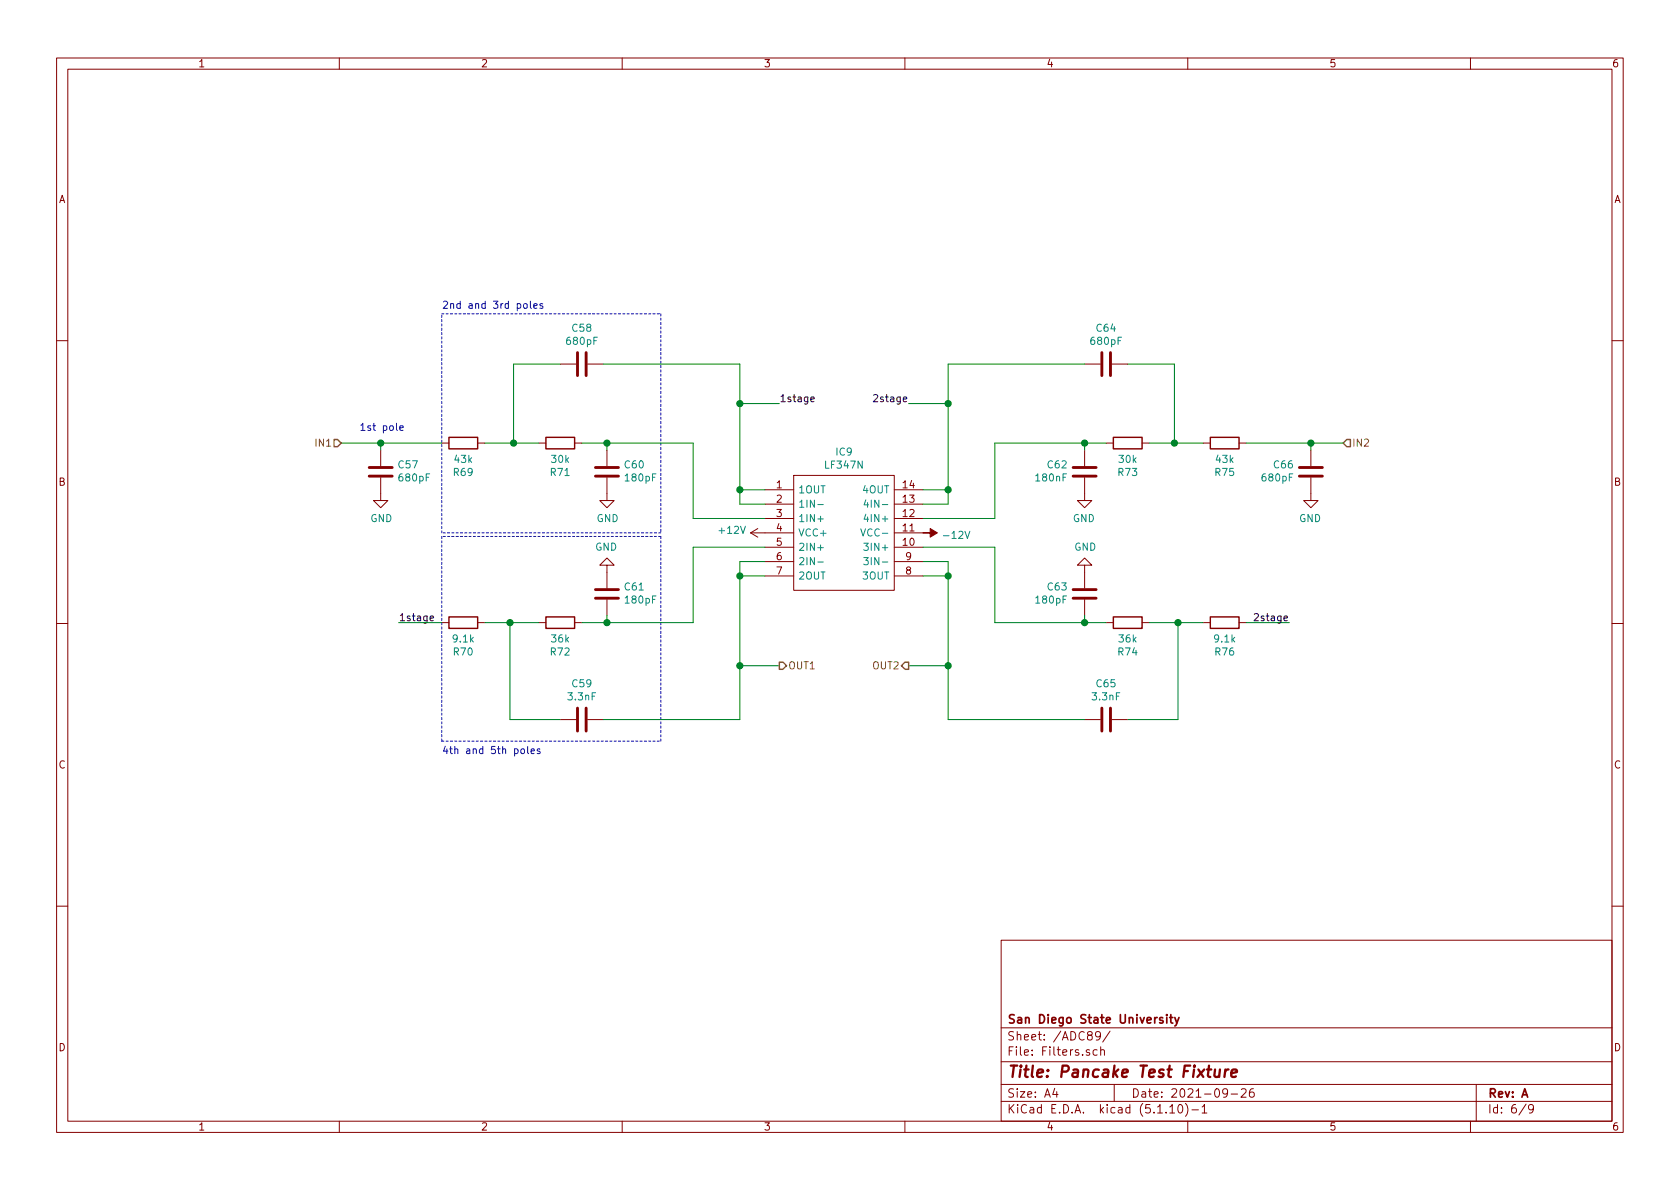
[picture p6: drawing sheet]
<svg xmlns="http://www.w3.org/2000/svg" width="297mm" height="210mm" viewBox="0 0 297 210" stroke-linecap="round" stroke-linejoin="round" font-family="sans-serif">
<g fill="none" stroke="#840000" stroke-width=".18">
<path d="M10 10.3h277v189.9h-277zM12 12.2h273v186.1h-273zM60 10.3v1.9M110 10.3v1.9M160 10.3v1.9M210 10.3v1.9M260 10.3v1.9M10 60.2h2M67.3 79.6v2.8M78.1 78.4h1.3M84.5 78.4h1.2M95.2 78.4h1.3"/>
<path d="M99.1 64.4h2.8M101.6 78.4h1.3M103.9 64.4h2.8M107.3 79.6v2.8M191.8 79.6v2.8M191.8 64.4h2.8M195.6 78.4h1.2M196.6 64.4h2.8M201.9 78.4h1.3M212.7 78.4h1.3M219.1 78.4h1.2M231.8 79.6v2.8"/>
<path d="M285 60.2h2M67.3 84.4v4.1h1.3l-1.3 1.3-1.3-1.3h1.3M107.3 99.9h1.3l-1.3-1.2-1.3 1.2h1.3v4.1M107.3 84.4v4.1h1.3l-1.3 1.3-1.3-1.3h1.3M132.7 94.2h7.6M132.7 94.2l1.3 .8M134 93.5l-1.3 .7M135.3 86.6h5M135.3 96.8h5M135.3 91.7h5M135.3 89.1h5M135.3 99.3h5"/>
<path d="M140.3 84.1h17.8v20.3h-17.8zM158.1 86.6h5.1M158.1 96.8h5.1M158.1 94.2h5.1M158.1 91.7h5.1M158.1 89.1h5.1M158.1 99.3h5.1M191.8 84.4v4.1h-1.3l1.3 1.3 1.2-1.3h-1.2M191.8 99.9h-1.3l1.3-1.2 1.2 1.2h-1.2v4.1M231.8 84.4v4.1h-1.3l1.3 1.3 1.2-1.3h-1.2M10 110.3h2M78.1 110.1h1.3"/>
<path d="M84.5 110.1h1.2M95.2 110.1h1.3M101.6 110.1h1.3M107.3 106v2.8M135.3 101.8h5M158.1 101.8h5.1M191.8 106v2.8M195.6 110.1h1.2M201.9 110.1h1.3M212.7 110.1h1.3M219.1 110.1h1.2M285 110.3h2"/>
<path d="M99.1 127.2h2.8M103.9 127.2h2.8M191.8 127.2h2.8M196.6 127.2h2.8M10 160.2h2M177 166.3h108v32h-108zM285 160.2h2M60 198.3v1.9M110 198.3v1.9M160 198.3v1.9M177 194.8h108M177 191.8h108"/>
<path d="M177 187.8h108M177 181.8h108M186.5 192.5l-.4 1h1M186.8 193v1M192.6 185.7a.37 .37 0 0 0-.6 .1l.1 .2 .5 .2 .1 .1-.2 .3-.5-.1M194 185.7l-.5-.1-.2 .3v.6l.2 .1 .5-.1M194.6 183.1l-.1 .1a.48 .48 0 0 1-.7 .1l-.1-.2 .1-.6a.48 .48 0 0 1 .8 .2 1.01 1.01 0 0 1-.5 1.2h-.3M194.6 185.7h.1a.37 .37 0 0 1 .6 .1v.8M194.6 185.1v1.5M196.3 182.3l-1.3 2M197 191.8v3M206.8 195.8l.5-.5v1.5"/>
<path d="M206.8 196.8h.9M208.5 195.4l.1-.1a.8 .8 0 0 1 .5 .8 .8 .8 0 0 1-.5 .7 1 1 0 0 1-.1-1.4zM209.6 195.1a1.71 1.71 0 0 1 0 2.3M210 198.3v1.9M210.7 196.3h1.2M212.5 195.8l.5-.5v1.5M212.5 196.8h.9M217 193.2l-.1 .2a.48 .48 0 0 1-.6-.1v-.6a.48 .48 0 0 1 .6-.1l.1 .1a1.19 1.19 0 0 1-.2 1.2l-.5 .1M217.7 193.5h1.1M219.5 192.7l.2-.2h.3l.3 .2v.3v.2l-.9 .8h.9M221.6 192.5a.59 .59 0 0 0-.7 .7l.1 .7 .2 .1 .5-.1 .1-.5-.2-.2-.4-.1-.3 .3M260 198.3v1.9"/>
<path d="M261 191.8v6.5M269.8 195.2l-1.2 2M271.1 196l-.3 .3-.4-.1-.1-.2v-.4l.1-.2 .4-.1 .2 .2a1.19 1.19 0 0 1-.2 1.2l-.4 .1"/>
</g>
<path d="M214.8 189.1v1.2a.56 .56 0 0 0 .7 0M215.7 189.1l-.2 1.3M216.7 189.1l-.2 1.3M217.2 189.1a.54 .54 0 0 0-.6 .4M217.7 189.8l1-.2-.1-.4-.5-.1-.3 .3v.9l.1 .1 .6-.1" fill="none" stroke="#840000" stroke-width=".41"/>
<path d="M206.3 179.4v.2M206.3 179.9v1M206.8 179.9h.6M207 179.4v1.3l.4 .2M207.7 179.9l.4 1M208.5 179.9l-.6 1.4-.2 .1M205.6 180l-.4-.1-.2 .2 .1 .3 .5 .1v.3h-.6" fill="none" stroke="#840000" stroke-width=".3"/>
<path d="M144.6 89.2h1M144.6 91.8h1M144.6 96.8h1M144.6 99.4h1M152.2 93.5l.4 1.3 .4-1.3M152.7 96.1h.8l-.4 .4 .4 .2v.5l-.2 .1-.6-.1M152.7 98.6h.8l-.4 .5 .4 .1v.5l-.2 .2-.6-.2M153.1 90.9l-.3 .9h.8M153.1 88.4l-.3 .9h.8M153.4 88.9v.8" fill="none" stroke="#008484" stroke-width=".18"/>
<g fill="none" stroke="#840000" stroke-width=".51">
<path d="M102.1 62.4v4M103.6 62.4v4M194.8 62.4v4M196.3 62.4v4M65.3 82.7h4M65.3 84.2h4M105.3 82.7h4M105.3 84.2h4M189.7 82.7h4.1M189.7 84.2h4.1M229.7 82.7h4.1M229.7 84.2h4.1"/>
<path d="M105.3 104.3h4M105.3 105.8h4M189.7 104.3h4.1M189.7 105.8h4.1M102.1 125.2v4.1M103.6 125.2v4.1M194.8 125.2v4.1M196.3 125.2v4.1"/>
</g>
<path d="M163.2 94.2h1.3v-.7l1.2 .7-1.2 .8v-.8z" fill="#840000" stroke="#840000" stroke-width=".18"/>
<path d="M79.4 77.3h5.1v2.1h-5.1zM96.5 77.3h5.1v2.1h-5.1zM196.8 77.3h5.1v2.1h-5.1zM214 77.3h5.1v2.1h-5.1zM79.4 109.1h5.1v2h-5.1zM96.5 109.1h5.1v2h-5.1zM196.8 109.1h5.1v2h-5.1zM214 109.1h5.1v2h-5.1z" fill="none" stroke="#840000" stroke-width=".25"/>
<path d="M78.1 55.5h38.7M116.8 55.5v38.7M78.1 94.9v36.2M78.1 94.2v-38.7M116.8 94.9h-38.7M116.8 94.2h-38.7M78.1 131.1h38.7M116.8 131.1v-36.2" fill="none" stroke="#0000c2" stroke-width=".18" stroke-dasharray=".4 .4"/>
<g fill="none" stroke="#008400" stroke-width=".18">
<path d="M60.3 78.4h17.8M67.3 78.4v1.2M85.7 78.4h9.5M99.1 64.4h-8.3v14M102.9 78.4h19.7v13.3h12.7M106.7 64.4h24.1v24.7h4.5M107.3 78.4v1.2M130.8 71.4h7M160.7 71.4h6.9M191.8 78.4v1.2M191.8 64.4h-24.2v24.7h-4.4M195.6 78.4h-19.7v13.3h-12.7"/>
<path d="M199.4 64.4h8.2v14M203.2 78.4h9.5M220.3 78.4h17.2M231.8 78.4v1.2M130.8 86.6h4.5M135.3 99.3h-4.5v27.9h-24.1M135.3 96.8h-12.7v13.3h-19.7M163.2 99.3h4.4v27.9h24.2M163.2 96.8h12.7v13.3h19.7M163.2 86.6h4.4M70.5 110.1h7.6M85.7 110.1h9.5"/>
<path d="M90.2 110.1v17.1h8.9M107.3 108.8v1.3M130.8 101.8h4.5M130.8 117.7h7M160.7 117.7h6.9M163.2 101.8h4.4M191.8 108.8v1.3M203.2 110.1h9.5M208.3 110.1v17.1h-8.9M220.3 110.1h7.7"/>
</g>
<path d="M59.1 77.7h.6l.6 .7-.6 .6h-.6zM238.1 77.7h.7v1.3h-.7l-.6-.6zM137.8 117.1h.6l.7 .6-.7 .7h-.6zM160 117.1h.7v1.3h-.7l-.6-.7z" fill="none" stroke="#848400" stroke-width=".25"/>
<path d="M143.4 70.6l.6-.1-.1-.2-.4-.1-.1 .2v.6h.5M154.5 69.9l.4-.1 .3 .3-.8 .9h.8M76 109.3l.7-.1-.1-.2-.4-.1-.2 .2 .1 .6h.5M221.8 108.6l.4-.1 .3 .4-.8 .9h.8" fill="none" stroke="#000" stroke-width=".18"/>
<path d="M92.7 53.7h.3l.2 .1-.1 .7h-.3l-.2-.2zM93.8 53.3v1.1l.2 .1M94.4 54.1l.6-.1-.1-.3h-.3l-.2 .2v.6h.5M96 53.7h-.3l-.2 .2v.1l.5 .2v.3h-.5M70.1 74.8v1.1l.2 .2M70.7 75.7l.6-.1-.1-.3h-.3l-.2 .2 .1 .6h.4M92.2 132.5l.3-.1 .2 .2-.1 .6-.3 .1-.2-.3zM93.3 132v1.1l.2 .2M93.9 132.8l.6-.1-.1-.2-.3-.1-.2 .2 .1 .6h.4M95.5 132.5l-.3-.1-.2 .2v.2l.5 .1v.3h-.5" fill="none" stroke="#0000c2" stroke-width=".18"/>
<g fill="#008400" stroke="#008400" stroke-width=".25">
<circle cx="191.8" cy="110.1" r=".51"/>
<circle cx="130.8" cy="101.8" r=".51"/>
<circle cx="130.8" cy="71.4" r=".51"/>
<circle cx="130.8" cy="86.6" r=".51"/>
<circle cx="90.2" cy="110.1" r=".51"/>
<circle cx="67.3" cy="78.4" r=".51"/>
<circle cx="90.8" cy="78.4" r=".51"/>
<circle cx="231.8" cy="78.4" r=".51"/>
<circle cx="191.8" cy="78.4" r=".51"/>
<circle cx="207.6" cy="78.4" r=".51"/>
<circle cx="107.3" cy="110.1" r=".51"/>
<circle cx="208.3" cy="110.1" r=".51"/>
<circle cx="167.6" cy="86.6" r=".51"/>
<circle cx="107.3" cy="78.4" r=".51"/>
<circle cx="167.6" cy="101.8" r=".51"/>
<circle cx="130.8" cy="117.7" r=".51"/>
<circle cx="167.6" cy="71.4" r=".51"/>
<circle cx="167.6" cy="117.7" r=".51"/>
</g>
<text font-size="2.8" fill="#840000" x="178" y="190.5">Title: Pancake Test Fixture</text>
<g font-size="2.1" fill="#840000">
<text x="178" y="184">Sheet: /ADC89/</text>
<text x="178" y="181">San Diego State University</text>
<text x="178" y="186.7">File: Filters.sch</text>
<text x="178" y="196.9">KiCad E.D.A. kicad (5.1.10)-1</text>
<text x="178" y="194.1">Size: A4</text>
<text x="200" y="194.1">Date: 2021-09-26</text>
<text x="263" y="194.1">Rev: A</text>
<text x="263" y="196.9">Id: 6/9</text>
</g>
<g font-size="1.8" fill="#840000">
<text x="35" y="11.9">1</text>
<text x="85" y="11.9">2</text>
<text x="135" y="11.9">3</text>
<text x="185" y="11.9">4</text>
<text x="235" y="11.9">5</text>
<text x="285" y="11.9">6</text>
<text x="10.4" y="35.9">A</text>
<text x="285.4" y="35.9">A</text>
<text x="10.4" y="85.9">B</text>
<text x="137.3" y="86.4">1</text>
<text x="137.3" y="88.9">2</text>
<text x="159.7" y="88.9">13</text>
<text x="159.7" y="86.4">14</text>
<text x="285.4" y="85.9">B</text>
<text x="137.3" y="91.4">3</text>
<text x="137.3" y="94">4</text>
<text x="159.7" y="94">11</text>
<text x="159.7" y="91.4">12</text>
<text x="137.3" y="96.5">5</text>
<text x="137.3" y="99.1">6</text>
<text x="137.3" y="101.6">7</text>
<text x="159.7" y="96.5">10</text>
<text x="160.2" y="101.6">8</text>
<text x="160.2" y="99.1">9</text>
<text x="10.4" y="135.9">C</text>
<text x="285.4" y="135.9">C</text>
<text x="10.4" y="185.9">D</text>
<text x="285.4" y="185.9">D</text>
<text x="35" y="199.9">1</text>
<text x="85" y="199.9">2</text>
<text x="135" y="199.9">3</text>
<text x="185" y="199.9">4</text>
<text x="235" y="199.9">5</text>
<text x="285" y="199.9">6</text>
</g>
<g font-size="1.8" fill="#0000c2">
<text x="78.1" y="54.6">2nd and 3rd poles</text>
<text x="63.5" y="76.2">1st pole</text>
<text x="78.1" y="133.3">4th and 5th poles</text>
</g>
<g font-size="1.8" fill="#008484">
<text x="101.2" y="58.7">C58</text>
<text x="193.9" y="58.7">C64</text>
<text x="100.3" y="61">680pF</text>
<text x="193" y="61">680pF</text>
<text x="70.5" y="82.8">C57</text>
<text x="80.4" y="81.9">43k</text>
<text x="97.6" y="81.9">30k</text>
<text x="110.5" y="82.8">C60</text>
<text x="146" y="82.9">LF347N</text>
<text x="147.9" y="80.6">IC9</text>
<text x="185.3" y="82.8">C62</text>
<text x="197.9" y="81.9">30k</text>
<text x="215.1" y="81.9">43k</text>
<text x="225.3" y="82.8">C66</text>
<text x="70.7" y="85.1">680pF</text>
<text x="80.3" y="84.2">R69</text>
<text x="97.4" y="84.2">R71</text>
<text x="110.7" y="85.1">180pF</text>
<text x="141.1" y="87.2">1OUT</text>
<text x="141.1" y="89.8">1IN-</text>
<text x="152.6" y="87.2">4OUT</text>
<text x="154" y="89.8">4IN-</text>
<text x="183.3" y="85.1">180nF</text>
<text x="197.8" y="84.2">R73</text>
<text x="214.9" y="84.2">R75</text>
<text x="223.3" y="85.1">680pF</text>
<text x="65.5" y="92.3">GND</text>
<text x="105.5" y="92.3">GND</text>
<text x="127.3" y="94.4">+12V</text>
<text x="141.1" y="92.3">1IN+</text>
<text x="141.1" y="94.9">VCC+</text>
<text x="153" y="94.9">VCC-</text>
<text x="153.6" y="92.3">4IN+</text>
<text x="167.2" y="95.3">-12V</text>
<text x="189.7" y="92.3">GND</text>
<text x="229.7" y="92.3">GND</text>
<text x="105.2" y="97.4">GND</text>
<text x="141.1" y="97.4">2IN+</text>
<text x="141.1" y="99.9">2IN-</text>
<text x="153.6" y="97.4">3IN+</text>
<text x="154" y="99.9">3IN-</text>
<text x="189.9" y="97.4">GND</text>
<text x="110.5" y="104.4">C61</text>
<text x="110.7" y="106.7">180pF</text>
<text x="141.1" y="102.5">2OUT</text>
<text x="152.6" y="102.5">3OUT</text>
<text x="183.3" y="106.7">180pF</text>
<text x="185.3" y="104.4">C63</text>
<text x="80.2" y="113.6">9.1k</text>
<text x="97.6" y="113.6">36k</text>
<text x="197.9" y="113.6">36k</text>
<text x="214.8" y="113.6">9.1k</text>
<text x="80.3" y="115.9">R70</text>
<text x="97.4" y="115.9">R72</text>
<text x="197.8" y="115.9">R74</text>
<text x="214.9" y="115.9">R76</text>
<text x="100.6" y="123.8">3.3nF</text>
<text x="101.2" y="121.5">C59</text>
<text x="193.2" y="123.8">3.3nF</text>
<text x="193.9" y="121.5">C65</text>
</g>
<g font-size="1.8">
<text x="137.8" y="71.1">1stage</text>
<text x="155" y="71.1">2stage</text>
<text x="70.5" y="109.8">1stage</text>
<text x="222.4" y="109.8">2stage</text>
</g>
<g font-size="1.8" fill="#848400">
<text x="56.1" y="79">IN1</text>
<text x="239" y="79">IN2</text>
<text x="139.3" y="118.4">OUT1</text>
<text x="154.4" y="118.4">OUT2</text>
</g>
</svg>
